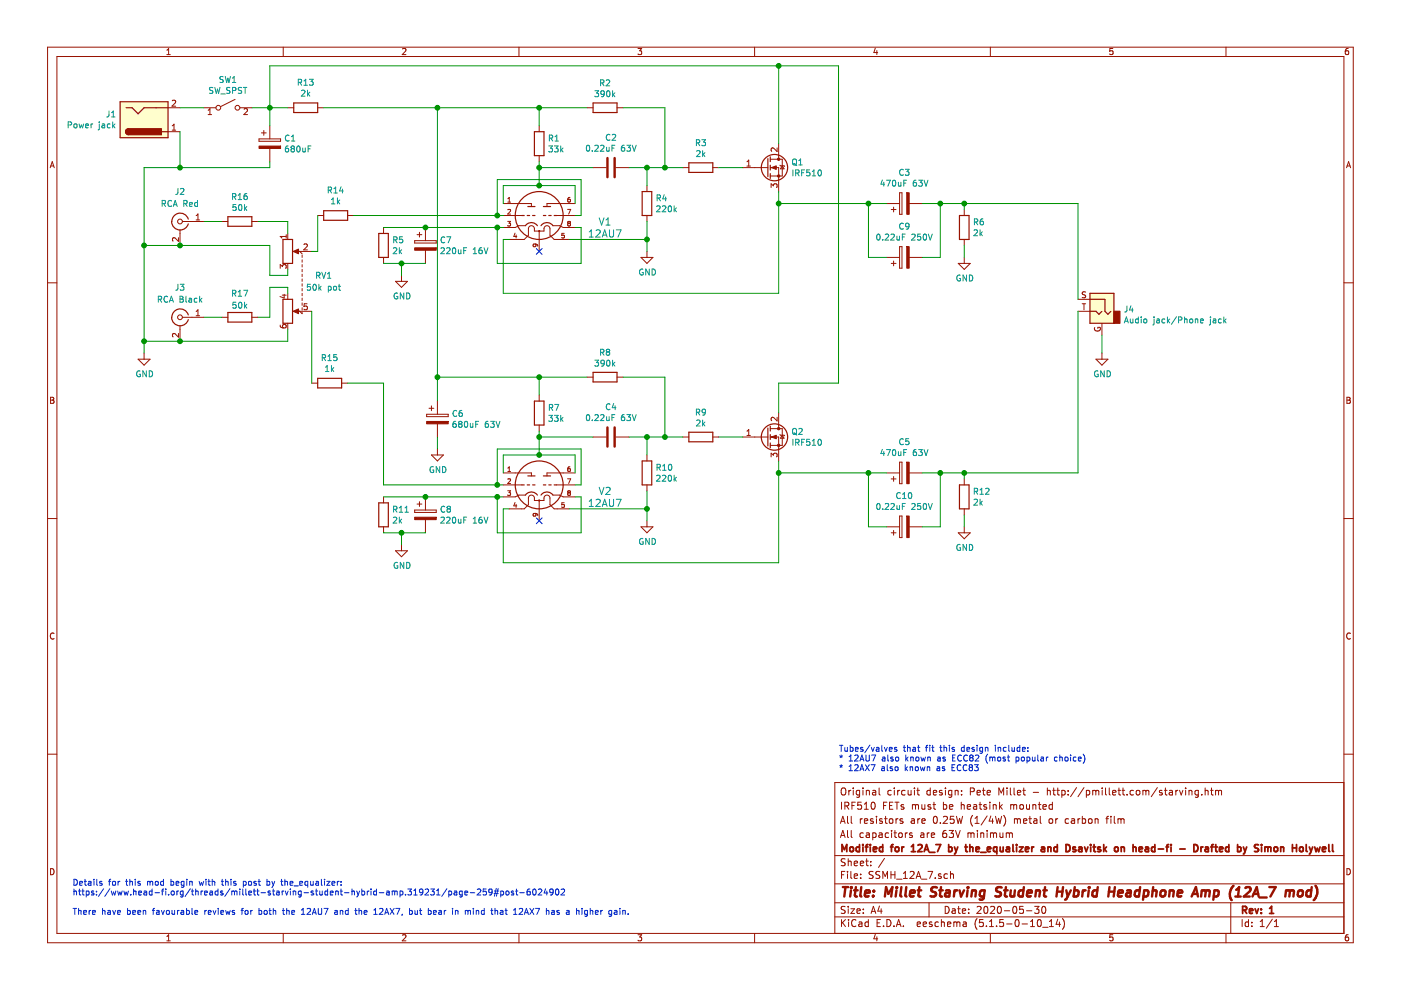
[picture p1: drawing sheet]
EESchema Schematic File Version 4
EELAYER 30 0
EELAYER END
$Descr A4 11693 8268
encoding utf-8
Sheet 1 1
Title "Millet Starving Student Hybrid Headphone Amp (12A_7 mod)"
Date "2020-05-30"
Rev "1"
Comp "Modified for 12A_7 by the_equalizer and Dsavitsk on head-fi - Drafted by Simon Holywell"
Comment1 "All capacitors are 63V minimum"
Comment2 "All resistors are 0.25W (1/4W) metal or carbon film"
Comment3 "IRF510 FETs must be heatsink mounted"
Comment4 "Original circuit design: Pete Millet - http://pmillett.com/starving.htm"
$EndDescr
$Comp
L Connector:Jack-DC J1
U 1 1
P 1200 1000
F 0 "J1" H 970 958 50  0000 R CNN
F 1 "Power jack" H 970 1049 50  0000 R CNN
F 2 "" H 1250 960 50  0001 C CNN
F 3 "~" H 1250 960 50  0001 C CNN
	1    1200 1000
	1    0    0    1   
$EndComp
$Comp
L Switch:SW_SPST SW1
U 1 1
P 1900 900
F 0 "SW1" H 1900 1135 50  0000 C CNN
F 1 "SW_SPST" H 1900 1044 50  0000 C CNN
F 2 "" H 1900 900 50  0001 C CNN
F 3 "~" H 1900 900 50  0001 C CNN
	1    1900 900 
	1    0    0    -1  
$EndComp
Wire Wire Line
	1700 900  1500 900 
$Comp
L Device:CP C1
U 1 1
P 2250 1200
F 0 "C1" H 2368 1246 50  0000 L CNN
F 1 "680uF" H 2368 1155 50  0000 L CNN
F 2 "" H 2288 1050 50  0001 C CNN
F 3 "~" H 2250 1200 50  0001 C CNN
	1    2250 1200
	1    0    0    -1  
$EndComp
$Comp
L Device:R R13
U 1 1
P 2550 900
F 0 "R13" V 2757 900 50  0000 C CNN
F 1 "2k" V 2666 900 50  0000 C CNN
F 2 "" V 2480 900 50  0001 C CNN
F 3 "~" H 2550 900 50  0001 C CNN
	1    2550 900 
	0    -1   -1   0   
$EndComp
$Comp
L Device:R R14
U 1 1
P 2800 1800
F 0 "R14" V 3007 1800 50  0000 C CNN
F 1 "1k" V 2916 1800 50  0000 C CNN
F 2 "" V 2730 1800 50  0001 C CNN
F 3 "~" H 2800 1800 50  0001 C CNN
	1    2800 1800
	0    -1   -1   0   
$EndComp
$Comp
L Device:R R16
U 1 1
P 2000 1850
F 0 "R16" V 1793 1850 50  0000 C CNN
F 1 "50k" V 1884 1850 50  0000 C CNN
F 2 "" V 1930 1850 50  0001 C CNN
F 3 "~" H 2000 1850 50  0001 C CNN
	1    2000 1850
	0    1    1    0   
$EndComp
$Comp
L Connector:Conn_Coaxial J3
U 1 1
P 1500 2650
F 0 "J3" H 1500 2900 50  0000 C CNN
F 1 "RCA Black" H 1500 2800 50  0000 C CNN
F 2 "" H 1500 2650 50  0001 C CNN
F 3 " ~" H 1500 2650 50  0001 C CNN
	1    1500 2650
	-1   0    0    -1  
$EndComp
Wire Wire Line
	2650 2100 2600 2100
$Comp
L power:GND #PWR04
U 1 1
P 1200 2950
F 0 "#PWR04" H 1200 2700 50  0001 C CNN
F 1 "GND" H 1205 2777 50  0000 C CNN
F 2 "" H 1200 2950 50  0001 C CNN
F 3 "" H 1200 2950 50  0001 C CNN
	1    1200 2950
	1    0    0    -1  
$EndComp
Wire Wire Line
	2400 1950 2400 1850
Wire Wire Line
	2400 1850 2150 1850
$Comp
L Connector:Conn_Coaxial J2
U 1 1
P 1500 1850
F 0 "J2" H 1500 2100 50  0000 C CNN
F 1 "RCA Red" H 1500 2000 50  0000 C CNN
F 2 "" H 1500 1850 50  0001 C CNN
F 3 " ~" H 1500 1850 50  0001 C CNN
	1    1500 1850
	-1   0    0    -1  
$EndComp
Wire Wire Line
	1700 1850 1850 1850
$Comp
L Device:R R17
U 1 1
P 2000 2650
F 0 "R17" V 1800 2650 50  0000 C CNN
F 1 "50k" V 1900 2650 50  0000 C CNN
F 2 "" V 1930 2650 50  0001 C CNN
F 3 "~" H 2000 2650 50  0001 C CNN
	1    2000 2650
	0    1    1    0   
$EndComp
Wire Wire Line
	2400 2250 2400 2300
Wire Wire Line
	2400 2300 2250 2300
Wire Wire Line
	2250 2300 2250 2050
Wire Wire Line
	2250 2050 1500 2050
Connection ~ 1500 2050
Wire Wire Line
	2400 2450 2400 2400
$Comp
L Device:R_POT_Dual RV1
U 1 1
P 2500 2350
F 0 "RV1" V 2450 2550 50  0000 C CNN
F 1 "50k pot" V 2550 2550 50  0000 C CNN
F 2 "" H 2750 2275 50  0001 C CNN
F 3 "~" H 2750 2275 50  0001 C CNN
	1    2500 2350
	0    1    1    0   
$EndComp
Wire Wire Line
	2400 2400 2250 2400
Wire Wire Line
	2250 2400 2250 2650
Wire Wire Line
	2250 2650 2150 2650
Wire Wire Line
	1850 2650 1700 2650
Wire Wire Line
	2400 2850 1500 2850
Wire Wire Line
	2400 2750 2400 2850
Connection ~ 1500 2850
$Comp
L Device:R R15
U 1 1
P 2750 3200
F 0 "R15" V 2957 3200 50  0000 C CNN
F 1 "1k" V 2866 3200 50  0000 C CNN
F 2 "" V 2680 3200 50  0001 C CNN
F 3 "~" H 2750 3200 50  0001 C CNN
	1    2750 3200
	0    -1   -1   0   
$EndComp
Wire Wire Line
	2650 2100 2650 1800
Wire Wire Line
	1500 1400 2250 1400
Wire Wire Line
	1500 1100 1500 1400
Wire Wire Line
	1500 1400 1200 1400
Connection ~ 1500 1400
Wire Wire Line
	2100 900  2250 900 
Connection ~ 2250 900 
Wire Wire Line
	2250 900  2400 900 
Wire Wire Line
	1200 1400 1200 2050
Wire Wire Line
	1200 2950 1200 2850
Connection ~ 1200 2850
Wire Wire Line
	1200 2850 1500 2850
Wire Wire Line
	1200 2050 1500 2050
Connection ~ 1200 2050
Wire Wire Line
	1200 2050 1200 2850
Wire Wire Line
	2250 1050 2250 900 
Wire Wire Line
	2250 1350 2250 1400
Wire Wire Line
	2250 900  2250 550 
$Comp
L Connector:AudioJack2_Ground J4
U 1 1
P 9200 2600
F 0 "J4" H 9020 2618 50  0000 R CNN
F 1 "Audio jack/Phone jack" H 9020 2527 50  0000 R CNN
F 2 "" H 9200 2600 50  0001 C CNN
F 3 "~" H 9200 2600 50  0001 C CNN
	1    9200 2600
	-1   0    0    -1  
$EndComp
Wire Wire Line
	8050 2050 8050 2150
$Comp
L power:GND #PWR02
U 1 1
P 8050 2150
F 0 "#PWR02" H 8050 1900 50  0001 C CNN
F 1 "GND" H 8055 1977 50  0000 C CNN
F 2 "" H 8050 2150 50  0001 C CNN
F 3 "" H 8050 2150 50  0001 C CNN
	1    8050 2150
	1    0    0    -1  
$EndComp
Connection ~ 7850 1700
Wire Wire Line
	8050 1700 8050 1750
Wire Wire Line
	7850 1700 8050 1700
Wire Wire Line
	7850 1700 7700 1700
Wire Wire Line
	7850 2150 7850 1700
Wire Wire Line
	7700 2150 7850 2150
$Comp
L Device:R R6
U 1 1
P 8050 1900
F 0 "R6" H 8120 1946 50  0000 L CNN
F 1 "2k" H 8120 1855 50  0000 L CNN
F 2 "" V 7980 1900 50  0001 C CNN
F 3 "~" H 8050 1900 50  0001 C CNN
	1    8050 1900
	1    0    0    -1  
$EndComp
Wire Wire Line
	7250 1700 7400 1700
Connection ~ 7250 1700
Wire Wire Line
	7250 2150 7400 2150
Wire Wire Line
	7250 1700 7250 2150
Wire Wire Line
	6500 1700 6500 1600
Connection ~ 6500 1700
Wire Wire Line
	6500 1700 7250 1700
Wire Wire Line
	4200 2450 6500 2450
Wire Wire Line
	4200 2450 4200 2000
Wire Wire Line
	4750 2000 5400 2000
$Comp
L Device:CP C9
U 1 1
P 7550 2150
F 0 "C9" V 7805 2150 50  0000 C CNN
F 1 "0.22uF 250V" V 7714 2150 50  0000 C CNN
F 2 "" H 7588 2000 50  0001 C CNN
F 3 "~" H 7550 2150 50  0001 C CNN
	1    7550 2150
	0    -1   -1   0   
$EndComp
$Comp
L Device:CP C3
U 1 1
P 7550 1700
F 0 "C3" V 7805 1700 50  0000 C CNN
F 1 "470uF 63V" V 7714 1700 50  0000 C CNN
F 2 "" H 7588 1550 50  0001 C CNN
F 3 "~" H 7550 1700 50  0001 C CNN
	1    7550 1700
	0    -1   -1   0   
$EndComp
Wire Wire Line
	6500 550  6500 1200
Wire Wire Line
	2250 550  6500 550 
Wire Wire Line
	5550 1400 5700 1400
Connection ~ 5550 1400
Wire Wire Line
	5550 900  5550 1400
Wire Wire Line
	5200 900  5550 900 
Connection ~ 4500 900 
Wire Wire Line
	4500 900  4900 900 
$Comp
L Device:R R2
U 1 1
P 5050 900
F 0 "R2" V 4843 900 50  0000 C CNN
F 1 "390k" V 4934 900 50  0000 C CNN
F 2 "" V 4980 900 50  0001 C CNN
F 3 "~" H 5050 900 50  0001 C CNN
	1    5050 900 
	0    1    1    0   
$EndComp
Wire Wire Line
	5400 1400 5550 1400
Connection ~ 5400 1400
Wire Wire Line
	5400 1550 5400 1400
Wire Wire Line
	5400 2000 5400 2100
Connection ~ 5400 2000
Wire Wire Line
	5400 1850 5400 2000
$Comp
L Device:R R4
U 1 1
P 5400 1700
F 0 "R4" H 5470 1746 50  0000 L CNN
F 1 "220k" H 5470 1655 50  0000 L CNN
F 2 "" V 5330 1700 50  0001 C CNN
F 3 "~" H 5400 1700 50  0001 C CNN
	1    5400 1700
	1    0    0    -1  
$EndComp
Wire Wire Line
	6500 2450 6500 1700
Wire Wire Line
	6000 1400 6200 1400
Wire Wire Line
	5250 1400 5400 1400
$Comp
L Device:R R3
U 1 1
P 5850 1400
F 0 "R3" V 5643 1400 50  0000 C CNN
F 1 "2k" V 5734 1400 50  0000 C CNN
F 2 "" V 5780 1400 50  0001 C CNN
F 3 "~" H 5850 1400 50  0001 C CNN
	1    5850 1400
	0    1    1    0   
$EndComp
$Comp
L Transistor_FET:BUZ11 Q1
U 1 1
P 6400 1400
F 0 "Q1" H 6604 1446 50  0000 L CNN
F 1 "IRF510" H 6604 1355 50  0000 L CNN
F 2 "Package_TO_SOT_THT:TO-220-3_Vertical" H 6650 1325 50  0001 L CIN
F 3 "http://www.fairchildsemi.com/ds/BU/BUZ11.pdf" H 6400 1400 50  0001 L CNN
	1    6400 1400
	1    0    0    -1  
$EndComp
Wire Wire Line
	4500 1400 4500 1550
Connection ~ 4500 1400
Wire Wire Line
	4500 1400 4950 1400
$Comp
L Device:C C2
U 1 1
P 5100 1400
F 0 "C2" V 4848 1400 50  0000 C CNN
F 1 "0.22uF 63V" V 4939 1400 50  0000 C CNN
F 2 "" H 5138 1250 50  0001 C CNN
F 3 "~" H 5100 1400 50  0001 C CNN
	1    5100 1400
	0    1    1    0   
$EndComp
Wire Wire Line
	4250 2000 4200 2000
Wire Wire Line
	4150 1900 4200 1900
Connection ~ 4150 1900
Wire Wire Line
	4850 1900 4800 1900
Wire Wire Line
	4850 2200 4850 1900
Wire Wire Line
	4150 2200 4850 2200
Wire Wire Line
	4150 1900 4150 2200
Wire Wire Line
	2700 900  3650 900 
Wire Wire Line
	4500 900  4500 1050
Wire Wire Line
	4500 1550 4800 1550
Connection ~ 4500 1550
Wire Wire Line
	4500 1350 4500 1400
Wire Wire Line
	4800 1550 4800 1700
Wire Wire Line
	4200 1550 4500 1550
Wire Wire Line
	4200 1700 4200 1550
Wire Wire Line
	4850 1800 4800 1800
Wire Wire Line
	4850 1500 4850 1800
Wire Wire Line
	4150 1500 4850 1500
Wire Wire Line
	4150 1800 4200 1800
Connection ~ 4150 1800
Wire Wire Line
	4150 1500 4150 1800
Wire Wire Line
	2950 1800 4150 1800
$Comp
L power:GND #PWR01
U 1 1
P 5400 2100
F 0 "#PWR01" H 5400 1850 50  0001 C CNN
F 1 "GND" H 5405 1927 50  0000 C CNN
F 2 "" H 5400 2100 50  0001 C CNN
F 3 "" H 5400 2100 50  0001 C CNN
	1    5400 2100
	1    0    0    -1  
$EndComp
$Comp
L Device:R R1
U 1 1
P 4500 1200
F 0 "R1" H 4570 1246 50  0000 L CNN
F 1 "33k" H 4570 1155 50  0000 L CNN
F 2 "" V 4430 1200 50  0001 C CNN
F 3 "~" H 4500 1200 50  0001 C CNN
	1    4500 1200
	1    0    0    -1  
$EndComp
Connection ~ 3550 1900
Wire Wire Line
	3550 1900 4150 1900
Wire Wire Line
	3200 1900 3550 1900
Wire Wire Line
	3350 2200 3550 2200
Connection ~ 3350 2200
Wire Wire Line
	3350 2300 3350 2200
$Comp
L power:GND #PWR03
U 1 1
P 3350 2300
F 0 "#PWR03" H 3350 2050 50  0001 C CNN
F 1 "GND" H 3355 2127 50  0000 C CNN
F 2 "" H 3350 2300 50  0001 C CNN
F 3 "" H 3350 2300 50  0001 C CNN
	1    3350 2300
	1    0    0    -1  
$EndComp
Wire Wire Line
	3200 2200 3350 2200
$Comp
L Device:CP C7
U 1 1
P 3550 2050
F 0 "C7" H 3668 2096 50  0000 L CNN
F 1 "220uF 16V" H 3668 2005 50  0000 L CNN
F 2 "" H 3588 1900 50  0001 C CNN
F 3 "~" H 3550 2050 50  0001 C CNN
	1    3550 2050
	1    0    0    -1  
$EndComp
$Comp
L Device:R R5
U 1 1
P 3200 2050
F 0 "R5" H 3270 2096 50  0000 L CNN
F 1 "2k" H 3270 2005 50  0000 L CNN
F 2 "" V 3130 2050 50  0001 C CNN
F 3 "~" H 3200 2050 50  0001 C CNN
	1    3200 2050
	1    0    0    -1  
$EndComp
$Comp
L Valve:12AU7 V1
U 1 1
P 4500 1800
F 0 "V1" H 5050 1750 60  0000 C CNN
F 1 "12AU7" H 5050 1650 60  0000 C CNN
F 2 "" H 4500 1800 60  0000 C CNN
F 3 "" H 4500 1800 60  0000 C CNN
	1    4500 1800
	1    0    0    -1  
$EndComp
Wire Wire Line
	8050 4300 8050 4400
$Comp
L power:GND #PWR08
U 1 1
P 8050 4400
F 0 "#PWR08" H 8050 4150 50  0001 C CNN
F 1 "GND" H 8055 4227 50  0000 C CNN
F 2 "" H 8050 4400 50  0001 C CNN
F 3 "" H 8050 4400 50  0001 C CNN
	1    8050 4400
	1    0    0    -1  
$EndComp
Connection ~ 7850 3950
Wire Wire Line
	8050 3950 8050 4000
Wire Wire Line
	7850 3950 8050 3950
Wire Wire Line
	7850 3950 7700 3950
Wire Wire Line
	7850 4400 7850 3950
Wire Wire Line
	7700 4400 7850 4400
$Comp
L Device:R R12
U 1 1
P 8050 4150
F 0 "R12" H 8120 4196 50  0000 L CNN
F 1 "2k" H 8120 4105 50  0000 L CNN
F 2 "" V 7980 4150 50  0001 C CNN
F 3 "~" H 8050 4150 50  0001 C CNN
	1    8050 4150
	1    0    0    -1  
$EndComp
Wire Wire Line
	7250 3950 7400 3950
Connection ~ 7250 3950
Wire Wire Line
	7250 4400 7400 4400
Wire Wire Line
	7250 3950 7250 4400
Wire Wire Line
	6500 3950 6500 3850
Wire Wire Line
	6500 3950 7250 3950
Wire Wire Line
	4200 4700 4200 4250
Wire Wire Line
	4750 4250 5400 4250
$Comp
L Device:CP C10
U 1 1
P 7550 4400
F 0 "C10" V 7805 4400 50  0000 C CNN
F 1 "0.22uF 250V" V 7714 4400 50  0000 C CNN
F 2 "" H 7588 4250 50  0001 C CNN
F 3 "~" H 7550 4400 50  0001 C CNN
	1    7550 4400
	0    -1   -1   0   
$EndComp
$Comp
L Device:CP C5
U 1 1
P 7550 3950
F 0 "C5" V 7805 3950 50  0000 C CNN
F 1 "470uF 63V" V 7714 3950 50  0000 C CNN
F 2 "" H 7588 3800 50  0001 C CNN
F 3 "~" H 7550 3950 50  0001 C CNN
	1    7550 3950
	0    -1   -1   0   
$EndComp
Wire Wire Line
	5550 3650 5700 3650
Connection ~ 5550 3650
Wire Wire Line
	5550 3150 5550 3650
Wire Wire Line
	5200 3150 5550 3150
Wire Wire Line
	4500 3150 4900 3150
$Comp
L Device:R R8
U 1 1
P 5050 3150
F 0 "R8" V 4843 3150 50  0000 C CNN
F 1 "390k" V 4934 3150 50  0000 C CNN
F 2 "" V 4980 3150 50  0001 C CNN
F 3 "~" H 5050 3150 50  0001 C CNN
	1    5050 3150
	0    1    1    0   
$EndComp
Wire Wire Line
	5400 3650 5550 3650
Connection ~ 5400 3650
Wire Wire Line
	5400 3800 5400 3650
Wire Wire Line
	5400 4250 5400 4350
Connection ~ 5400 4250
Wire Wire Line
	5400 4100 5400 4250
$Comp
L Device:R R10
U 1 1
P 5400 3950
F 0 "R10" H 5470 3996 50  0000 L CNN
F 1 "220k" H 5470 3905 50  0000 L CNN
F 2 "" V 5330 3950 50  0001 C CNN
F 3 "~" H 5400 3950 50  0001 C CNN
	1    5400 3950
	1    0    0    -1  
$EndComp
Wire Wire Line
	6000 3650 6200 3650
Wire Wire Line
	5250 3650 5400 3650
$Comp
L Device:R R9
U 1 1
P 5850 3650
F 0 "R9" V 5643 3650 50  0000 C CNN
F 1 "2k" V 5734 3650 50  0000 C CNN
F 2 "" V 5780 3650 50  0001 C CNN
F 3 "~" H 5850 3650 50  0001 C CNN
	1    5850 3650
	0    1    1    0   
$EndComp
$Comp
L Transistor_FET:BUZ11 Q2
U 1 1
P 6400 3650
F 0 "Q2" H 6604 3696 50  0000 L CNN
F 1 "IRF510" H 6604 3605 50  0000 L CNN
F 2 "Package_TO_SOT_THT:TO-220-3_Vertical" H 6650 3575 50  0001 L CIN
F 3 "http://www.fairchildsemi.com/ds/BU/BUZ11.pdf" H 6400 3650 50  0001 L CNN
	1    6400 3650
	1    0    0    -1  
$EndComp
Wire Wire Line
	4500 3650 4500 3800
Connection ~ 4500 3650
Wire Wire Line
	4500 3650 4950 3650
$Comp
L Device:C C4
U 1 1
P 5100 3650
F 0 "C4" V 4848 3650 50  0000 C CNN
F 1 "0.22uF 63V" V 4939 3650 50  0000 C CNN
F 2 "" H 5138 3500 50  0001 C CNN
F 3 "~" H 5100 3650 50  0001 C CNN
	1    5100 3650
	0    1    1    0   
$EndComp
Wire Wire Line
	4250 4250 4200 4250
Wire Wire Line
	4150 4150 4200 4150
Connection ~ 4150 4150
Wire Wire Line
	4850 4150 4800 4150
Wire Wire Line
	4850 4450 4850 4150
Wire Wire Line
	4150 4450 4850 4450
Wire Wire Line
	4150 4150 4150 4450
Wire Wire Line
	4500 3150 4500 3300
Wire Wire Line
	4500 3800 4800 3800
Connection ~ 4500 3800
Wire Wire Line
	4500 3600 4500 3650
Wire Wire Line
	4800 3800 4800 3950
Wire Wire Line
	4200 3800 4500 3800
Wire Wire Line
	4200 3950 4200 3800
Wire Wire Line
	4850 4050 4800 4050
Wire Wire Line
	4850 3750 4850 4050
Wire Wire Line
	4150 3750 4850 3750
Wire Wire Line
	4150 4050 4200 4050
Wire Wire Line
	4150 3750 4150 4050
$Comp
L power:GND #PWR07
U 1 1
P 5400 4350
F 0 "#PWR07" H 5400 4100 50  0001 C CNN
F 1 "GND" H 5405 4177 50  0000 C CNN
F 2 "" H 5400 4350 50  0001 C CNN
F 3 "" H 5400 4350 50  0001 C CNN
	1    5400 4350
	1    0    0    -1  
$EndComp
$Comp
L Device:R R7
U 1 1
P 4500 3450
F 0 "R7" H 4570 3496 50  0000 L CNN
F 1 "33k" H 4570 3405 50  0000 L CNN
F 2 "" V 4430 3450 50  0001 C CNN
F 3 "~" H 4500 3450 50  0001 C CNN
	1    4500 3450
	1    0    0    -1  
$EndComp
Connection ~ 3550 4150
Wire Wire Line
	3550 4150 4150 4150
Wire Wire Line
	3200 4150 3550 4150
Wire Wire Line
	3350 4450 3550 4450
Connection ~ 3350 4450
Wire Wire Line
	3350 4550 3350 4450
$Comp
L power:GND #PWR09
U 1 1
P 3350 4550
F 0 "#PWR09" H 3350 4300 50  0001 C CNN
F 1 "GND" H 3355 4377 50  0000 C CNN
F 2 "" H 3350 4550 50  0001 C CNN
F 3 "" H 3350 4550 50  0001 C CNN
	1    3350 4550
	1    0    0    -1  
$EndComp
Wire Wire Line
	3200 4450 3350 4450
$Comp
L Device:CP C8
U 1 1
P 3550 4300
F 0 "C8" H 3668 4346 50  0000 L CNN
F 1 "220uF 16V" H 3668 4255 50  0000 L CNN
F 2 "" H 3588 4150 50  0001 C CNN
F 3 "~" H 3550 4300 50  0001 C CNN
	1    3550 4300
	1    0    0    -1  
$EndComp
$Comp
L Device:R R11
U 1 1
P 3200 4300
F 0 "R11" H 3270 4346 50  0000 L CNN
F 1 "2k" H 3270 4255 50  0000 L CNN
F 2 "" V 3130 4300 50  0001 C CNN
F 3 "~" H 3200 4300 50  0001 C CNN
	1    3200 4300
	1    0    0    -1  
$EndComp
$Comp
L Valve:12AU7 V2
U 1 1
P 4500 4050
F 0 "V2" H 5050 4000 60  0000 C CNN
F 1 "12AU7" H 5050 3900 60  0000 C CNN
F 2 "" H 4500 4050 60  0000 C CNN
F 3 "" H 4500 4050 60  0000 C CNN
	1    4500 4050
	1    0    0    -1  
$EndComp
Wire Wire Line
	2600 2600 2600 3200
Wire Wire Line
	2900 3200 3200 3200
Wire Wire Line
	3200 3200 3200 4050
Wire Wire Line
	3200 4050 4150 4050
Connection ~ 4150 4050
Wire Wire Line
	4200 4700 6500 4700
Wire Wire Line
	6500 4700 6500 3950
Connection ~ 6500 3950
Wire Wire Line
	6500 3450 6500 3200
Wire Wire Line
	7000 3200 7000 550 
Wire Wire Line
	7000 550  6500 550 
Wire Wire Line
	6500 3200 7000 3200
Connection ~ 6500 550 
$Comp
L Device:CP C6
U 1 1
P 3650 3500
F 0 "C6" H 3768 3546 50  0000 L CNN
F 1 "680uF 63V" H 3768 3455 50  0000 L CNN
F 2 "" H 3688 3350 50  0001 C CNN
F 3 "~" H 3650 3500 50  0001 C CNN
	1    3650 3500
	1    0    0    -1  
$EndComp
Wire Wire Line
	3650 3350 3650 3150
Connection ~ 3650 900 
Wire Wire Line
	3650 900  4500 900 
Wire Wire Line
	3650 3150 4500 3150
Connection ~ 3650 3150
Wire Wire Line
	3650 3150 3650 900 
Connection ~ 4500 3150
$Comp
L power:GND #PWR06
U 1 1
P 3650 3750
F 0 "#PWR06" H 3650 3500 50  0001 C CNN
F 1 "GND" H 3655 3577 50  0000 C CNN
F 2 "" H 3650 3750 50  0001 C CNN
F 3 "" H 3650 3750 50  0001 C CNN
	1    3650 3750
	1    0    0    -1  
$EndComp
Wire Wire Line
	3650 3650 3650 3750
$Comp
L power:GND #PWR05
U 1 1
P 9200 2950
F 0 "#PWR05" H 9200 2700 50  0001 C CNN
F 1 "GND" H 9205 2777 50  0000 C CNN
F 2 "" H 9200 2950 50  0001 C CNN
F 3 "" H 9200 2950 50  0001 C CNN
	1    9200 2950
	1    0    0    -1  
$EndComp
Wire Wire Line
	9200 2800 9200 2950
Wire Wire Line
	8050 3950 9000 3950
Wire Wire Line
	9000 3950 9000 2600
Connection ~ 8050 3950
Wire Wire Line
	8050 1700 9000 1700
Wire Wire Line
	9000 1700 9000 2500
Connection ~ 8050 1700
Text Notes 600  7650 0    50   ~ 0
Details for this mod begin with this post by the_equalizer:\nhttps://www.head-fi.org/threads/millett-starving-student-hybrid-amp.319231/page-259#post-6024902\n\nThere have been favourable reviews for both the 12AU7 and the 12AX7, but bear in mind that 12AX7 has a higher gain.
Text Notes 7000 6450 0    50   ~ 0
Tubes/valves that fit this design include:\n* 12AU7 also known as ECC82 (most popular choice)\n* 12AX7 also known as ECC83
NoConn ~ 4500 4350
NoConn ~ 4500 2100
$EndSCHEMATC
